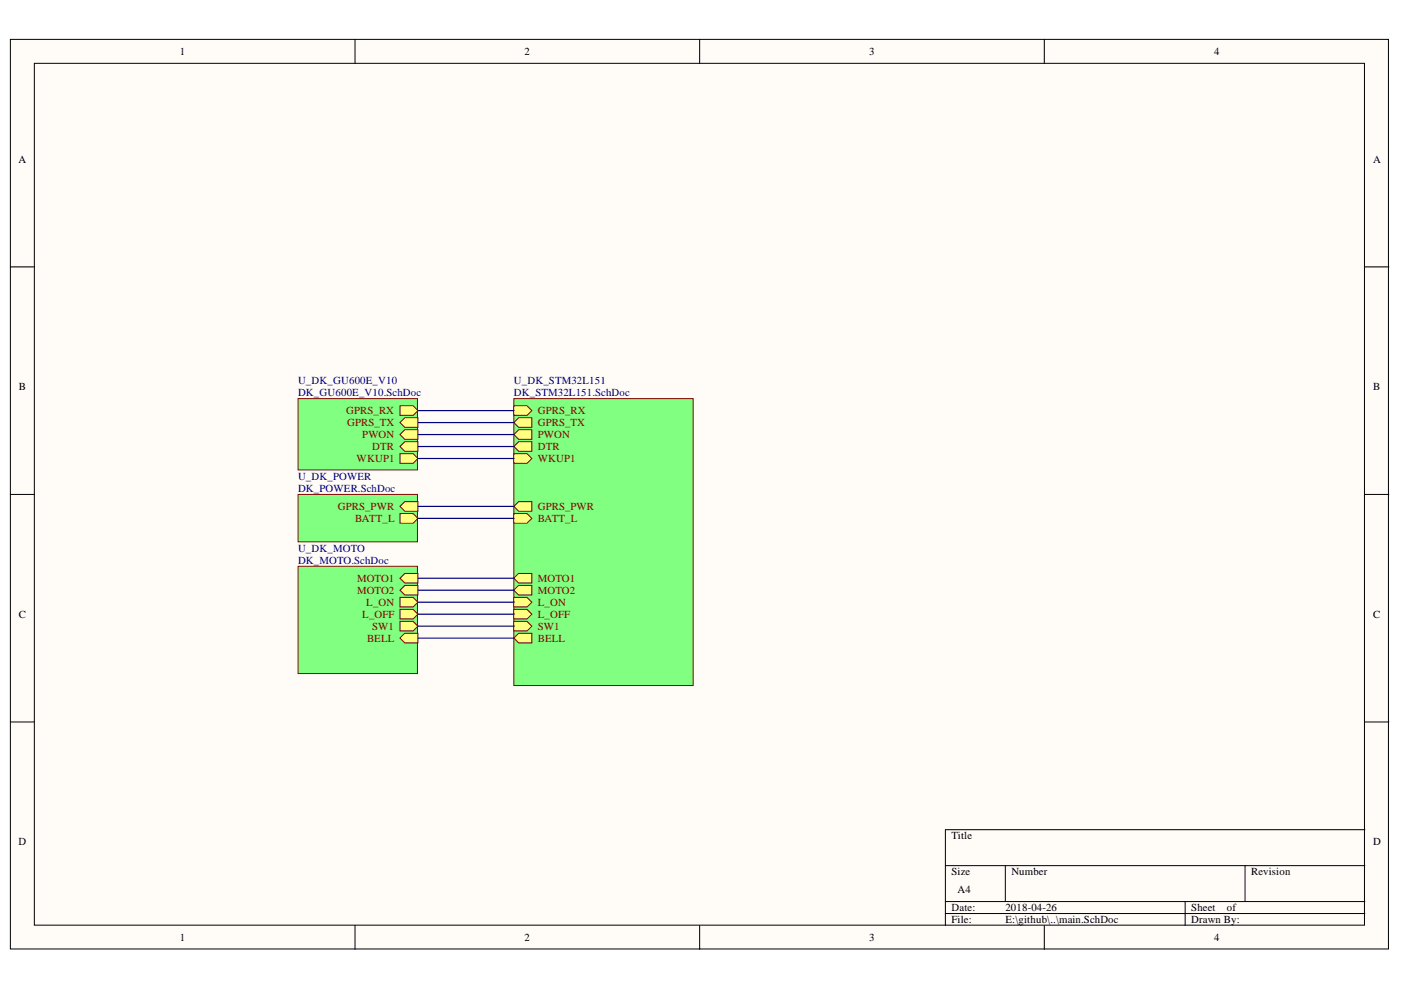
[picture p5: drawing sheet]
<svg xmlns="http://www.w3.org/2000/svg" width="297mm" height="210mm" viewBox="0 0 297 210" stroke-linecap="round" stroke-linejoin="round" font-family="sans-serif">
<g fill="#fffcf8" stroke="#000" stroke-width=".21">
<path d="M2.2 8.3h292.2v192.9h-292.2z"/>
<path d="M7.3 13.4h282v182.8h-282z"/>
</g>
<g fill="none" stroke="#000" stroke-width=".21">
<path d="M75.3 8.3v5.1M148.3 8.3v5.1M221.4 8.3v5.1M2.2 56.6h5.1M289.4 56.6h5.1M2.2 104.8h5.1M289.4 104.8h5.1M2.2 153.1h5.1M289.4 153.1h5.1M289.4 175.9h-89v20.3M75.3 196.2v5.1M148.3 196.2v5.1"/>
<path d="M200.4 183.5h89M200.4 191.2h89M200.4 193.7h89M213.1 183.5v7.7M221.4 196.2v5.1M251.3 191.2v5M264 183.5v7.7"/>
</g>
<path d="M108.9 84.5h38.1v60.9h-38.1z" fill="#80ff80" stroke="#800000" stroke-width=".21"/>
<path d="M108.9 89.6l1.1-1h2.8v2h-2.8z" fill-rule="evenodd" fill="#ffff80"/>
<path d="M108.9 89.6l1.1-1h2.8v2h-2.8z" fill="none" stroke="#800000" stroke-width=".21"/>
<path d="M108.9 86h2.8l1.1 1.1-1.1 1h-2.8z" fill-rule="evenodd" fill="#ffff80"/>
<path d="M108.9 86h2.8l1.1 1.1-1.1 1h-2.8z" fill="none" stroke="#800000" stroke-width=".21"/>
<path d="M108.9 92.1l1.1-1h2.8v2h-2.8z" fill-rule="evenodd" fill="#ffff80"/>
<path d="M108.9 92.1l1.1-1h2.8v2h-2.8z" fill="none" stroke="#800000" stroke-width=".21"/>
<path d="M108.9 107.4l1.1-1h2.8v2h-2.8z" fill-rule="evenodd" fill="#ffff80"/>
<path d="M108.9 107.4l1.1-1h2.8v2h-2.8z" fill="none" stroke="#800000" stroke-width=".21"/>
<path d="M108.9 122.6l1.1-1h2.8v2h-2.8z" fill-rule="evenodd" fill="#ffff80"/>
<path d="M108.9 122.6l1.1-1h2.8v2h-2.8z" fill="none" stroke="#800000" stroke-width=".21"/>
<path d="M108.9 125.1l1.1-1h2.8v2.1h-2.8z" fill-rule="evenodd" fill="#ffff80"/>
<path d="M108.9 125.1l1.1-1h2.8v2.1h-2.8z" fill="none" stroke="#800000" stroke-width=".21"/>
<path d="M108.9 108.9h2.8l1.1 1-1.1 1h-2.8z" fill-rule="evenodd" fill="#ffff80"/>
<path d="M108.9 108.9h2.8l1.1 1-1.1 1h-2.8z" fill="none" stroke="#800000" stroke-width=".21"/>
<path d="M108.9 126.7h2.8l1.1 1-1.1 1h-2.8z" fill-rule="evenodd" fill="#ffff80"/>
<path d="M108.9 126.7h2.8l1.1 1-1.1 1h-2.8z" fill="none" stroke="#800000" stroke-width=".21"/>
<path d="M108.9 129.2h2.8l1.1 1-1.1 1h-2.8z" fill-rule="evenodd" fill="#ffff80"/>
<path d="M108.9 129.2h2.8l1.1 1-1.1 1h-2.8z" fill="none" stroke="#800000" stroke-width=".21"/>
<path d="M108.9 131.7h2.8l1.1 1.1-1.1 1h-2.8z" fill-rule="evenodd" fill="#ffff80"/>
<path d="M108.9 131.7h2.8l1.1 1.1-1.1 1h-2.8z" fill="none" stroke="#800000" stroke-width=".21"/>
<path d="M108.9 94.7l1.1-1h2.8v2h-2.8z" fill-rule="evenodd" fill="#ffff80"/>
<path d="M108.9 94.7l1.1-1h2.8v2h-2.8z" fill="none" stroke="#800000" stroke-width=".21"/>
<path d="M108.9 135.3l1.1-1h2.8v2h-2.8z" fill-rule="evenodd" fill="#ffff80"/>
<path d="M108.9 135.3l1.1-1h2.8v2h-2.8z" fill="none" stroke="#800000" stroke-width=".21"/>
<path d="M108.9 96.2h2.8l1.1 1-1.1 1h-2.8z" fill-rule="evenodd" fill="#ffff80"/>
<path d="M108.9 96.2h2.8l1.1 1-1.1 1h-2.8z" fill="none" stroke="#800000" stroke-width=".21"/>
<path d="M63.2 104.8h25.3v10.1h-25.3z" fill="#80ff80" stroke="#800000" stroke-width=".21"/>
<path d="M84.8 107.4l1-1h2.8v2h-2.8z" fill-rule="evenodd" fill="#ffff80"/>
<path d="M84.8 107.4l1-1h2.8v2h-2.8z" fill="none" stroke="#800000" stroke-width=".21"/>
<path d="M84.8 108.9h2.8l1 1-1 1h-2.8z" fill-rule="evenodd" fill="#ffff80"/>
<path d="M84.8 108.9h2.8l1 1-1 1h-2.8z" fill="none" stroke="#800000" stroke-width=".21"/>
<path d="M63.2 120.1h25.3v22.7h-25.3z" fill="#80ff80" stroke="#800000" stroke-width=".21"/>
<path d="M84.8 122.6l1-1h2.8v2h-2.8z" fill-rule="evenodd" fill="#ffff80"/>
<path d="M84.8 122.6l1-1h2.8v2h-2.8z" fill="none" stroke="#800000" stroke-width=".21"/>
<path d="M84.8 125.1l1-1h2.8v2.1h-2.8z" fill-rule="evenodd" fill="#ffff80"/>
<path d="M84.8 125.1l1-1h2.8v2.1h-2.8z" fill="none" stroke="#800000" stroke-width=".21"/>
<path d="M84.8 129.2h2.8l1 1-1 1h-2.8z" fill-rule="evenodd" fill="#ffff80"/>
<path d="M84.8 129.2h2.8l1 1-1 1h-2.8z" fill="none" stroke="#800000" stroke-width=".21"/>
<path d="M84.8 126.7h2.8l1 1-1 1h-2.8z" fill-rule="evenodd" fill="#ffff80"/>
<path d="M84.8 126.7h2.8l1 1-1 1h-2.8z" fill="none" stroke="#800000" stroke-width=".21"/>
<path d="M84.8 131.7h2.8l1 1.1-1 1h-2.8z" fill-rule="evenodd" fill="#ffff80"/>
<path d="M84.8 131.7h2.8l1 1.1-1 1h-2.8z" fill="none" stroke="#800000" stroke-width=".21"/>
<path d="M84.8 135.3l1-1h2.8v2h-2.8z" fill-rule="evenodd" fill="#ffff80"/>
<path d="M84.8 135.3l1-1h2.8v2h-2.8z" fill="none" stroke="#800000" stroke-width=".21"/>
<path d="M63.2 84.5h25.3v15.1h-25.3z" fill="#80ff80" stroke="#800000" stroke-width=".21"/>
<path d="M84.8 86h2.8l1 1.1-1 1h-2.8z" fill-rule="evenodd" fill="#ffff80"/>
<path d="M84.8 86h2.8l1 1.1-1 1h-2.8z" fill="none" stroke="#800000" stroke-width=".21"/>
<path d="M84.8 89.6l1-1h2.8v2h-2.8z" fill-rule="evenodd" fill="#ffff80"/>
<path d="M84.8 89.6l1-1h2.8v2h-2.8z" fill="none" stroke="#800000" stroke-width=".21"/>
<path d="M84.8 92.1l1-1h2.8v2h-2.8z" fill-rule="evenodd" fill="#ffff80"/>
<path d="M84.8 92.1l1-1h2.8v2h-2.8z" fill="none" stroke="#800000" stroke-width=".21"/>
<path d="M84.8 94.7l1-1h2.8v2h-2.8z" fill-rule="evenodd" fill="#ffff80"/>
<path d="M84.8 94.7l1-1h2.8v2h-2.8z" fill="none" stroke="#800000" stroke-width=".21"/>
<path d="M84.8 96.2h2.8l1 1-1 1h-2.8z" fill-rule="evenodd" fill="#ffff80"/>
<path d="M84.8 96.2h2.8l1 1-1 1h-2.8z" fill="none" stroke="#800000" stroke-width=".21"/>
<g fill="none" stroke="#000080" stroke-width=".25">
<path d="M88.6 87.1h20.3M88.6 89.6h20.3M88.6 92.1h20.3M88.6 94.7h20.3M88.6 97.2h20.3M88.6 107.4h20.3M88.6 109.9h20.3M88.6 122.6h20.3M88.6 125.1h20.3M88.6 127.7h20.3M88.6 130.2h20.3M88.6 132.8h20.3"/>
<path d="M88.6 135.3h20.3"/>
</g>
<g font-size="2.3">
<text x="38.1" y="11.7">1</text>
<text x="111.2" y="11.7">2</text>
<text x="184.3" y="11.7">3</text>
<text x="257.4" y="11.7">4</text>
<text x="3.9" y="34.5">A</text>
<text x="291.1" y="34.5">A</text>
<text x="4" y="82.7">B</text>
<text x="291.1" y="82.7">B</text>
<text x="4" y="131">C</text>
<text x="291.1" y="131">C</text>
<text x="3.9" y="179.3">D</text>
<text x="201.7" y="178">Title</text>
<text x="291.1" y="179.3">D</text>
<text x="201.7" y="185.6">Size</text>
<text x="214.4" y="185.6">Number</text>
<text x="265.3" y="185.6">Revision</text>
<text x="203" y="189.4">A4</text>
<text x="201.7" y="193.2">Date:</text>
<text x="201.7" y="195.7">File:</text>
<text x="213.2" y="193.2">2018-04-26</text>
<text x="213.2" y="195.7">E:\github\..\main.SchDoc</text>
<text x="252.6" y="193.2">Sheet</text>
<text x="252.6" y="195.7">Drawn By:</text>
<text x="260.1" y="193.2">of</text>
<text x="38.1" y="199.5">1</text>
<text x="111.2" y="199.5">2</text>
<text x="184.3" y="199.5">3</text>
<text x="257.4" y="199.5">4</text>
</g>
<g font-size="2.3" fill="#000080">
<text x="63.2" y="81.5">U_DK_GU600E_V10</text>
<text x="108.9" y="81.5">U_DK_STM32L151</text>
<text x="63.2" y="84">DK_GU600E_V10.SchDoc</text>
<text x="108.9" y="84">DK_STM32L151.SchDoc</text>
<text x="63.2" y="101.8">U_DK_POWER</text>
<text x="63.2" y="104.4">DK_POWER.SchDoc</text>
<text x="63.2" y="117.1">U_DK_MOTO</text>
<text x="63.2" y="119.6">DK_MOTO.SchDoc</text>
</g>
<g font-size="2.3" fill="#800000">
<text x="73.4" y="87.8">GPRS_RX</text>
<text x="114" y="87.8">GPRS_RX</text>
<text x="73.6" y="90.3">GPRS_TX</text>
<text x="76.8" y="92.9">PWON</text>
<text x="78.9" y="95.4">DTR</text>
<text x="114" y="90.3">GPRS_TX</text>
<text x="114" y="92.9">PWON</text>
<text x="114" y="95.4">DTR</text>
<text x="75.6" y="98">WKUP1</text>
<text x="114" y="98">WKUP1</text>
<text x="71.6" y="108.2">GPRS_PWR</text>
<text x="75.3" y="110.7">BATT_L</text>
<text x="114" y="108.2">GPRS_PWR</text>
<text x="114" y="110.7">BATT_L</text>
<text x="75.7" y="123.4">MOTO1</text>
<text x="75.7" y="125.9">MOTO2</text>
<text x="114" y="123.4">MOTO1</text>
<text x="114" y="125.9">MOTO2</text>
<text x="76.8" y="131">L_OFF</text>
<text x="77.6" y="128.5">L_ON</text>
<text x="114" y="128.5">L_ON</text>
<text x="114" y="131">L_OFF</text>
<text x="77.8" y="136.1">BELL</text>
<text x="78.9" y="133.5">SW1</text>
<text x="114" y="133.5">SW1</text>
<text x="114" y="136.1">BELL</text>
</g>
</svg>
